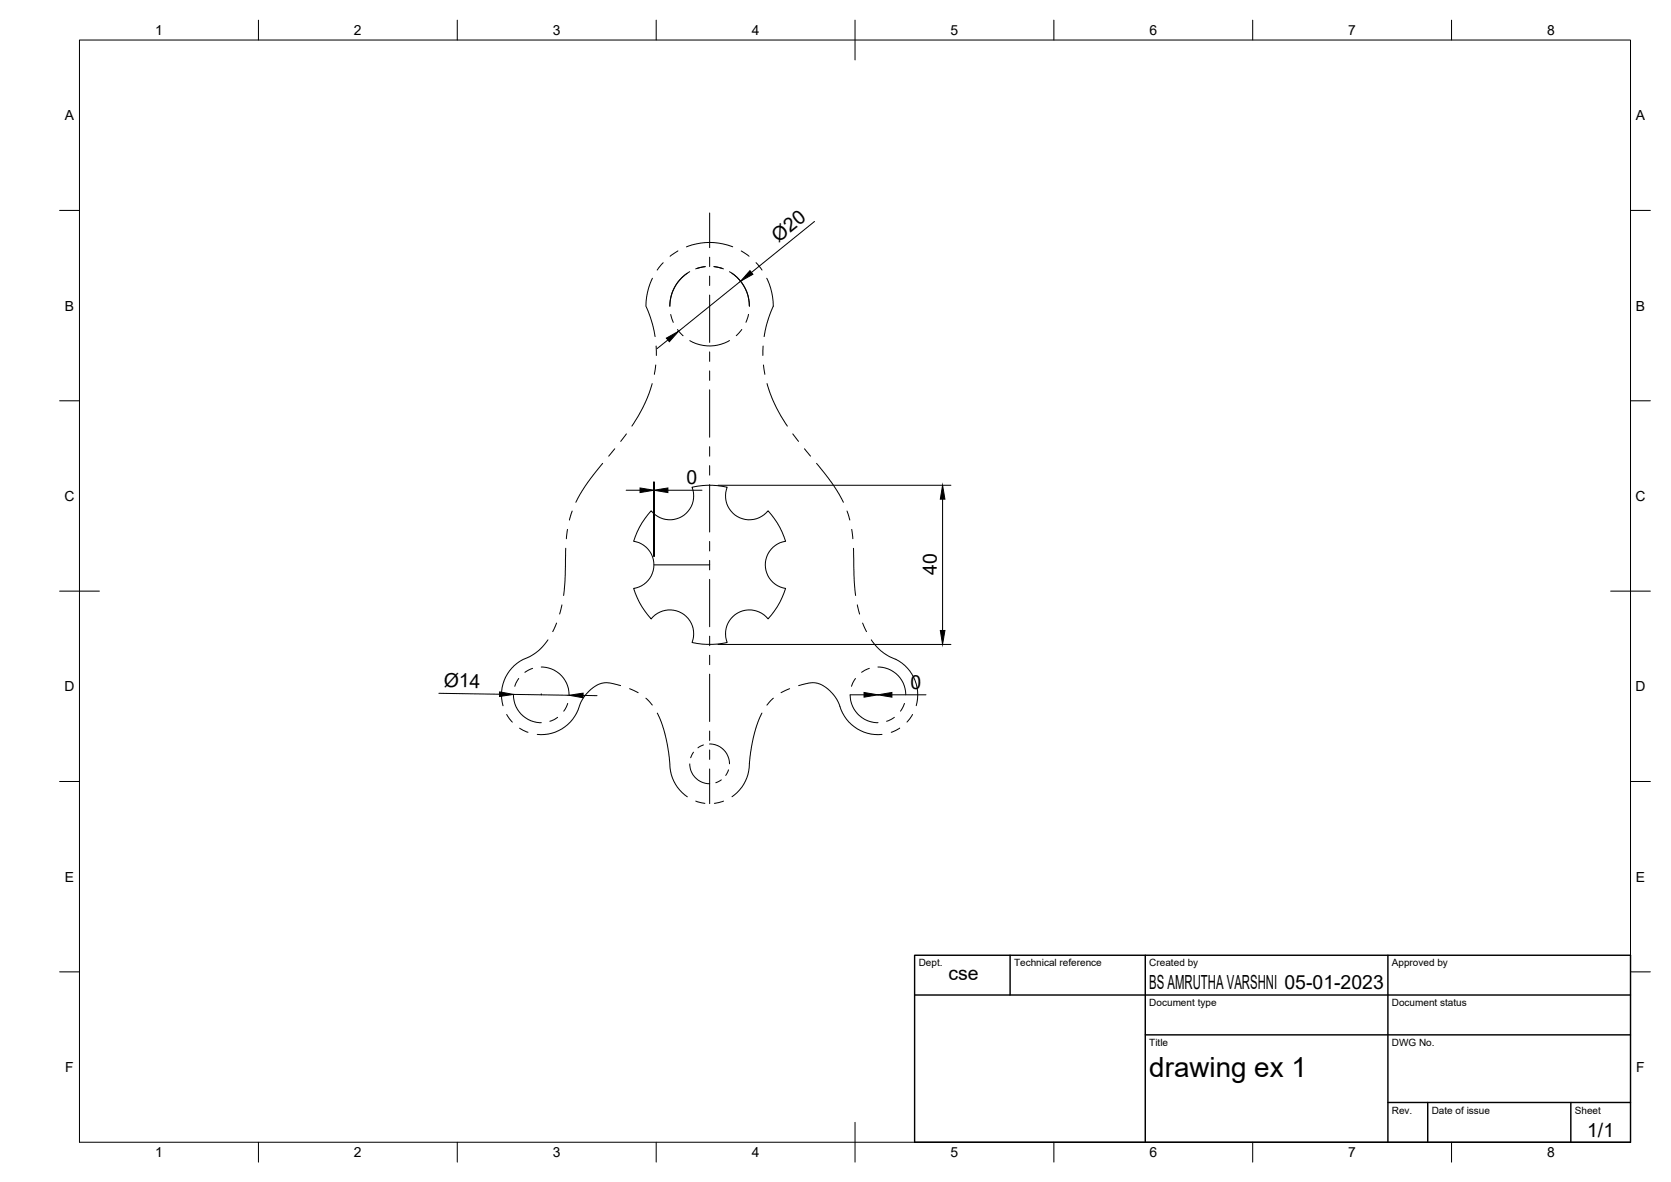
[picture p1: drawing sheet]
<svg xmlns="http://www.w3.org/2000/svg" width="420mm" height="297mm" viewBox="0 0 420 297" stroke-linecap="round" stroke-linejoin="round" font-family="sans-serif">
<!-- layer: Reference -->
<g fill="none" stroke="#000" stroke-width=".25">
<path d="M178.4 53.5v8.7M164 69.9l-1.2 3.6a7.9 7.9 0 0 0-.2 3.9 29.7 29.7 0 0 1 2.1 7.2M166.8 66l-1.6 1.9M168.7 79l.6 2M170.5 63.1l-2 1.3M173.4 68.3a10.1 10.1 0 0 0-5 8.6 10 10 0 0 1 4.4-8.2M177.2 67l-2.3 .6M177.4 67l-2.1 .4M178.4 64.6v2.4M178.4 69.4v2.4M178.4 74.2v11.8M179.5 67l2 .4"/>
<path d="M179.6 67l2.3 .6M183.4 68.3a9.9 9.9 0 0 1 5 8.6 10.1 10.1 0 0 0-4.4-8.2M184.2 62a15.8 15.8 0 0 0-11.6 0M186.4 63.1l1.9 1.3M188.2 79l-.6 2M190.1 66l1.5 1.9M192.8 69.9l.6 1.4 .7 2.2a7.9 7.9 0 0 1 .1 3.9 29.7 29.7 0 0 0-2.1 7.2M164 96.4l-.9 2.6-1.2 2.8-3 5.3M164.9 91.7l-.4 2.4M165 87v2.3M170.3 82.8l1.4 1.6M178.4 88.4v2.4"/>
<path d="M178.4 93.2v2.4M178.4 98v11.9M183.4 85.6a9.9 9.9 0 0 1-10 0M186.5 82.8l-1.4 1.6M191.9 87l-.1 2.3M192 91.7l.3 2.4M192.9 96.4l.8 2.6 1.2 2.8 3.1 5.3M151.5 116.4l-4.3 5.7-2.4 4.1M154.6 112.8l-1.5 1.8M157.5 109l-1.4 1.9M178.4 112.3v2.3M178.4 117v2.4"/>
<path d="M199.3 109l1.5 1.9M202.3 112.8l1.5 1.8M205.3 116.4l4.4 5.7 2.4 4.1M142.3 137.8l-.1 .8a75.8 75.8 0 0 1-.5 11.1M142.7 133l-.3 2.4M143.9 128.4l-.7 2.3M163.7 128.4a6 6 0 0 0 7.7 1.4 6 6 0 0 0 2.6-7.4l3.8-.5 2.5 .1 2.5 .4a6 6 0 0 0 2.6 7.4 6 6 0 0 0 7.7-1.4l1.6 2 1.4 2.1 1.4 3.5a6 6 0 0 0-5.1 6 6 6 0 0 0 5.1 5.9l-1.4 3.5-1.4 2.2-1.6 1.9a6 6 0 0 0-7.7-1.4 6 6 0 0 0-2.6 7.4l-3.7 .4h-2.6l-2.5-.4a6 6 0 0 0-2.6-7.4 6 6 0 0 0-7.7 1.4l-1.6-1.9-1.3-2.2-1.5-3.5a6 6 0 0 0 5.1-5.9 6 6 0 0 0-5.1-6l1.5-3.5 1.3-2.1zM178.4 121.8v11.9M178.4 136.1v2.4M213 128.4l.7 2.3M214.2 133l.3 2.4M214.6 137.8v.8a75.8 75.8 0 0 0 .5 11.1"/>
<path d="M140 156.6l-1 2.1M141.3 152l-.6 2.3M164.4 142h14M178.4 140.8v2.4M178.4 145.6v11.9M178.4 159.9v2.4M215.6 152l.5 2.3M216.9 156.6l1 2.1M127.4 179.5l1.4 2M129.1 174.6a7 7 0 0 0 7 7M130.4 170.5l-1 2M133.9 168l-1.9 1"/>
<path d="M136.1 167.6a7 7 0 0 1 7 7M136.1 174.4v.2M137.8 160.8a12 12 0 0 1-6.2 4.9 10 10 0 0 0-5.1 11.7M142.7 176.8l-.9 1.9M156 172.3l-.7-.2a6.4 6.4 0 0 0-7.9 2.3l-1.3 2.1a10.4 10.4 0 0 1-11 8.1M158.3 173.1l2.2 1M162.4 175.5l1.6 1.7M165.3 179.2l.3 .7a38.4 38.4 0 0 1 3 13.8 9.9 9.9 0 0 0 4.2 6.5M178.4 164.7v2.3M178.4 169.4v11.9M191.6 179.2l-.3 .7a38.4 38.4 0 0 0-3 13.8 9.9 9.9 0 0 1-4.3 6.5M194.5 175.5l-1.7 1.7"/>
<path d="M198.5 173.1l-2.1 1M200.8 172.3l.8-.2a6.4 6.4 0 0 1 7.8 2.3l1.4 2.1a10.4 10.4 0 0 0 11 8.1M213.8 174.6a7 7 0 0 0 7 7M215.1 170.5l-1 2M218.6 168l-2 1M219.1 160.8a12 12 0 0 0 6.1 4.9 10 10 0 0 1 5.2 11.6M220.7 167.6a7 7 0 0 1 7.1 7M227.4 176.8l-1 1.9M229.4 179.5l-1.4 1.9M130.6 183l2.2 1M140.2 180.3l-1.9 1M173.4 192a4.9 4.9 0 0 0 5 4.9"/>
<path d="M174.4 189l-.7 1.4M176.9 187.2l-1.4 .7M178.4 187a5 5 0 0 1 5 4.9M178.4 183.7v2.4M178.4 188.5v2.3M178.4 193.2v8.8M181.4 196l-1.4 .7M183.2 193.5l-.7 1.4M224.9 180.3l-2 1M226.2 183l-2.1 1M174.9 201.3l2.3 .6M181.9 201.3l-2.3 .6"/>
</g>
<!-- layer: BORDER -->
<g fill="none" stroke="#000" stroke-width=".25">
<path d="M20 10.1h390v276.9h-390zM65 5.1v5M115 5.1v5M165 5.1v5M215 5.1v10M265 5.1v5M315 5.1v5M365 5.1v5M15 52.9h5M410 52.9h5M15 100.7h5M410 100.7h5"/>
<path d="M15 148.6h10M405 148.6h10M15 196.4h5M410 196.4h5M15 244.2h5M410 244.2h5M65 287v5M115 287v5M165 287v5M215 282.1v9.9M265 287v5M315 287v5"/>
<path d="M365 287v5"/>
</g>
<!-- layer: TITLEBLOCK -->
<path d="M230 240.1h180v46.9h-180zM230 250h180M254 240.1v9.9M288 240.1v46.9M349 240.1v46.9M288 260.1h122M349 277.1h61M359 277.1v9.9M395 277.1v9.9" fill="none" stroke="#000" stroke-width=".36"/>
<!-- layer: FD_Dimensions -->
<g fill="none" stroke="#000" stroke-width=".25">
<path d="M204.8 55.7l-15.9 12.8M186.2 70.7l-15.6 12.5M167.9 85.4l-2.7 2.2M157.4 123.2h3.5M164.4 139.9v-18.8v18.8M167.9 123.2h8.6M180.5 121.9h58.6M237 125.4v33M110.3 174.2l15.3 .3M129.1 174.5l14 .2M146.6 174.8h3.5M180.5 162h58.6"/>
<path d="M213.8 174.6h3.5M224.3 174.6h8.5"/>
</g>
<path d="M188.6 68l.7 .9-3.1 1.8zM167.6 85l3-1.8-2.3 2.7zM160.9 122.6l3.5 .6-3.5 .6zM164.4 123.2l3.5-.6v1.2zM237 121.9l.6 3.5h-1.2zM236.4 158.4h1.2l-.6 3.6zM125.6 173.9l3.5 .6-3.5 .5zM143.1 174.7l3.5-.5v1.2zM217.3 174l3.4 .6-3.4 .6zM220.7 174.6l3.6-.6v1.2z" fill="#000" stroke="#000" stroke-width=".25"/>
<text font-size="7" x="289" y="270.6">drawing ex 1</text>
<g font-size="4.9">
<text x="195.7" y="61" transform="rotate(-39 195.7 61)">Ø20</text>
<text x="172.6" y="121.7">0</text>
<text x="235.5" y="144.6" transform="rotate(-90 235.5 144.6)">40</text>
<text x="111.6" y="172.7" transform="rotate(1 111.6 172.7)">Ø14</text>
<text x="229" y="173.2">0</text>
<text x="238.5" y="246.3">cse</text>
<text x="289" y="248.5">BS AMRUTHA VARSHNI 05-01-2023</text>
<text x="399.1" y="285.7">1/1</text>
</g>
<g font-size="3.5">
<text x="39" y="8.8">1</text>
<text x="89" y="8.8">2</text>
<text x="139" y="8.8">3</text>
<text x="189" y="8.8">4</text>
<text x="239" y="8.8">5</text>
<text x="289" y="8.8">6</text>
<text x="339" y="8.8">7</text>
<text x="389" y="8.8">8</text>
<text x="16.3" y="30.2">A</text>
<text x="411.3" y="30.2">A</text>
<text x="16.3" y="78">B</text>
<text x="411.3" y="78">B</text>
<text x="16.2" y="125.9">C</text>
<text x="411.2" y="125.9">C</text>
<text x="16.2" y="173.7">D</text>
<text x="411.2" y="173.7">D</text>
<text x="16.3" y="221.6">E</text>
<text x="411.3" y="221.6">E</text>
<text x="16.4" y="269.4">F</text>
<text x="411.4" y="269.4">F</text>
<text x="39" y="290.8">1</text>
<text x="89" y="290.8">2</text>
<text x="139" y="290.8">3</text>
<text x="189" y="290.8">4</text>
<text x="239" y="290.8">5</text>
<text x="289" y="290.8">6</text>
<text x="339" y="290.8">7</text>
<text x="389" y="290.8">8</text>
</g>
<g font-size="2.5">
<text x="231" y="242.9">Dept.</text>
<text x="255" y="242.9">Technical reference</text>
<text x="289" y="242.9">Created by</text>
<text x="350" y="242.9">Approved by</text>
<text x="289" y="252.8">Document type</text>
<text x="350" y="252.8">Document status</text>
<text x="289" y="262.9">Title</text>
<text x="350" y="262.9">DWG No.</text>
<text x="350" y="279.9">Rev.</text>
<text x="360" y="279.9">Date of issue</text>
<text x="396" y="279.9">Sheet</text>
</g>
</svg>
